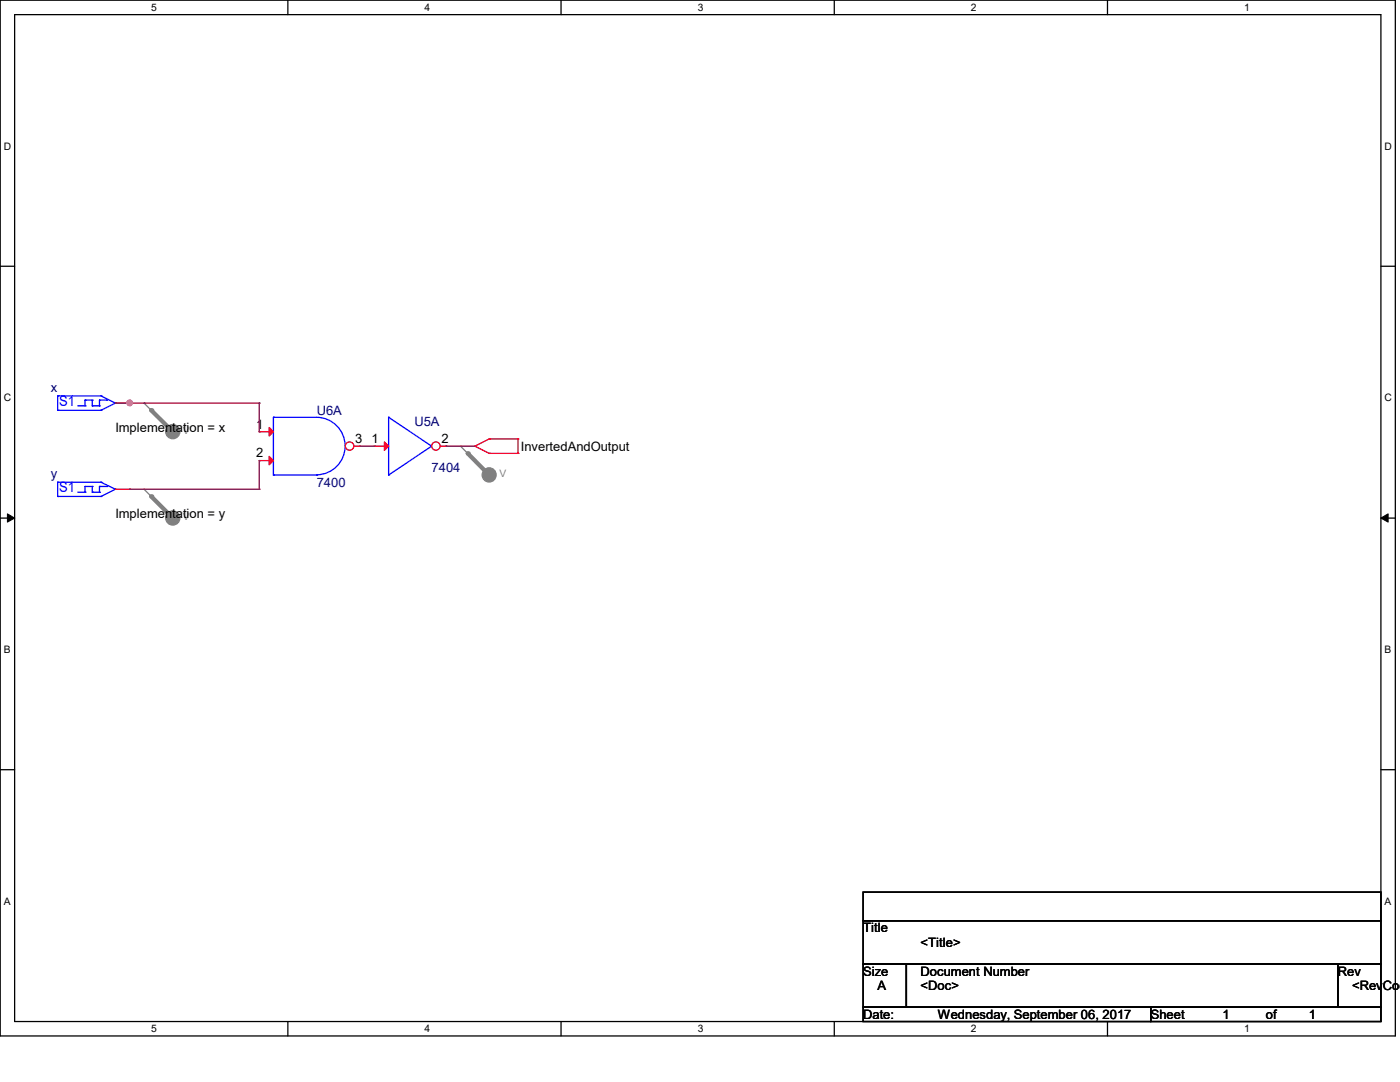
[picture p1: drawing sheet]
<svg xmlns="http://www.w3.org/2000/svg" width="279mm" height="216mm" viewBox="0 0 279 216" stroke-linecap="round" stroke-linejoin="round" font-family="sans-serif">
<path d="M0 0h278.5v206.7h-278.5zM2.9 2.9h272.7v200.9h-272.7z" fill="none" stroke="#000" stroke-width=".25"/>
<g fill="#fff">
<path d="M30.2 .3h1.1v2.3h-1.1z"/>
<path d="M30.2 204.1h1.1v2.3h-1.1z"/>
</g>
<path d="M57.4 0v2.9M57.4 203.8v2.9" fill="none" stroke="#000" stroke-width=".25"/>
<g fill="#fff">
<path d="M84.7 .3h1.1v2.3h-1.1z"/>
<path d="M84.7 204.1h1.1v2.3h-1.1z"/>
</g>
<path d="M112 0v2.9M112 203.8v2.9" fill="none" stroke="#000" stroke-width=".25"/>
<g fill="#fff">
<path d="M139.2 .3h1.1v2.3h-1.1z"/>
<path d="M139.2 204.1h1.1v2.3h-1.1z"/>
</g>
<path d="M166.5 0v2.9M166.5 203.8v2.9" fill="none" stroke="#000" stroke-width=".25"/>
<g fill="#fff">
<path d="M193.8 .3h1.1v2.3h-1.1z"/>
<path d="M193.8 204.1h1.1v2.3h-1.1z"/>
</g>
<path d="M221 0v2.9M221 203.8v2.9" fill="none" stroke="#000" stroke-width=".25"/>
<g fill="#fff">
<path d="M248.3 .3h1.1v2.3h-1.1z"/>
<path d="M248.3 204.1h1.1v2.3h-1.1z"/>
<path d="M.8 28h1.4v2.3h-1.4z"/>
<path d="M276.3 28h1.4v2.3h-1.4z"/>
<path d="M.8 78.2h1.4v2.3h-1.4z"/>
<path d="M276.3 78.2h1.4v2.3h-1.4z"/>
</g>
<path d="M0 53.1h2.9M275.6 53.1h2.9" fill="none" stroke="#000" stroke-width=".25"/>
<g fill="#fff">
<path d="M.8 128.5h1.3v2.2h-1.3z"/>
<path d="M276.3 128.5h1.3v2.2h-1.3z"/>
</g>
<path d="M0 103.4h2.9M275.6 103.4h2.9" fill="none" stroke="#000" stroke-width=".25"/>
<path d="M1.5 102.5l1.4 .9-1.4 .8zM275.6 103.4l1.4-.9v1.7z" fill="#000" stroke="#000" stroke-width=".2"/>
<g fill="#fff">
<path d="M.8 178.7h1.3v2.2h-1.3z"/>
<path d="M276.3 178.7h1.3v2.2h-1.3z"/>
</g>
<path d="M0 153.6h2.9M275.6 153.6h2.9M172.3 178h103.3v5.7h-103.3zM172.3 183.7h103.3v8.7h-103.3zM172.3 192.4h8.6v8.6h-8.6zM180.9 192.4h86.1v8.6h-86.1zM267 192.4h8.6v8.6h-8.6zM172.3 201h57.4v2.8h-57.4zM229.7 201h45.9v2.8h-45.9z" fill="none" stroke="#000" stroke-width=".25"/>
<path d="M94.8 89h.1M94.8 89l2.8 1.5M97.6 87.6h.1M97.6 90.5h.1M97.6 87.6l-2.8 1.4M97.6 87.6h5.8M97.6 90.5h5.8M103.4 87.6h.1M103.4 90.5h.1M103.4 87.6v2.9" fill="none" stroke="#f00" stroke-width=".25"/>
<circle cx="97.6" cy="94.8" r="1.41" fill="#808080" stroke="#808080" stroke-width=".25"/>
<path d="M91.9 89h.1M91.9 89l5.7 5.8" fill="none" stroke="#808080" stroke-width=".25"/>
<path d="M93.3 90.5l4.3 4.3" fill="none" stroke="#808080" stroke-width=".85"/>
<circle cx="93.3" cy="90.5" r=".42" fill="#808080"/>
<circle cx="34.5" cy="86.1" r="1.42" fill="#808080" stroke="#808080" stroke-width=".25"/>
<path d="M28.7 80.4h.1M28.7 80.4l5.8 5.7" fill="none" stroke="#808080" stroke-width=".25"/>
<path d="M30.2 81.9l4.3 4.2" fill="none" stroke="#808080" stroke-width=".85"/>
<circle cx="30.2" cy="81.9" r=".42" fill="#808080"/>
<circle cx="34.5" cy="103.4" r="1.42" fill="#808080" stroke="#808080" stroke-width=".25"/>
<path d="M28.7 97.6h.1M28.7 97.6l5.8 5.8" fill="none" stroke="#808080" stroke-width=".25"/>
<path d="M30.2 99.1l4.3 4.3" fill="none" stroke="#808080" stroke-width=".85"/>
<circle cx="30.2" cy="99.1" r=".42" fill="#808080"/>
<path d="M54.6 94.8h.1M54.6 83.3h8.6a5.7 5.7 0 0 1 5.7 5.7 5.7 5.7 0 0 1-5.7 5.7M54.6 83.3h.1M54.6 83.3v11.5M54.6 94.8h8.6M63.2 94.8h.1" fill="none" stroke="#00f" stroke-width=".25"/>
<g fill="#f00" stroke="#f00" stroke-width=".25">
<path d="M53.7 85.3l.9 .8-.9 .9z"/>
<path d="M53.7 91.1l.9 .8-.9 .9z"/>
</g>
<path d="M51.7 86.1h.1M51.7 91.9h.1M51.7 86.1h2.9M51.7 91.9h2.9" fill="none" stroke="#f00" stroke-width=".25"/>
<circle cx="69.8" cy="89" r=".84" fill="#fff" stroke="#f00" stroke-width=".25"/>
<path d="M70.7 89h1.1M71.8 89h.1M74.7 89h.1M74.7 89h2.9" fill="none" stroke="#f00" stroke-width=".25"/>
<path d="M77.6 94.8h.1M77.6 83.3h.1M77.6 83.3v11.5M77.6 83.3l8.5 5.7M86.1 89h.1M86.1 89l-8.5 5.8" fill="none" stroke="#00f" stroke-width=".25"/>
<path d="M76.7 88.2l.9 .8-.9 .9z" fill="#f00" stroke="#f00" stroke-width=".25"/>
<circle cx="87" cy="89" r=".84" fill="#fff" stroke="#f00" stroke-width=".25"/>
<path d="M23 80.4h2.9M23 97.6h2.9M25.9 80.4h.1M25.9 97.6h.1M87.9 89h1.1M89 89h.1" fill="none" stroke="#f00" stroke-width=".25"/>
<g fill="none" stroke="#00f" stroke-width=".25">
<path d="M11.5 79h.1M11.5 79v2.9M11.5 79h8.7M17 79.8h.1M17 79.8v1.2M17 79.8h1.4M18.4 79.8h.1M18.4 79.8v1.2M19.9 79.8h.1M19.9 79.8h1.4M19.9 79.8v1.2M20.2 79h.1"/>
<path d="M20.2 79l2.8 1.4M21.3 79.8h.1M11.5 81.9h.1M11.5 99.1h.1M11.5 96.2h.1M11.5 81.9h8.7M11.5 96.2v2.9M11.5 99.1h8.7M11.5 96.2h8.7M15.5 81h1.5M15.5 98.2h1.5M17 81h.1"/>
<path d="M17 98.2h.1M17 97.1h.1M17 97.1v1.1M17 97.1h1.4M18.4 81h.1M18.4 97.1h.1M18.4 98.2h.1M18.4 81h1.5M18.4 97.1v1.1M18.4 98.2h1.5M19.9 81h.1M19.9 98.2h.1"/>
<path d="M19.9 97.1h.1M19.9 97.1v1.1M19.9 97.1h1.4M20.2 81.9h.1M20.2 96.2h.1M20.2 99.1h.1M20.2 96.2l2.8 1.4M21.3 97.1h.1M23 80.4h.1M23 97.6h.1M23 80.4l-2.8 1.5M23 97.6l-2.8 1.5"/>
</g>
<g fill="none" stroke="#800040" stroke-width=".25">
<path d="M23 80.4h28.7M25.9 80.4h.1M25.9 97.6h.1M25.9 97.6h25.8M51.7 86.1h.1M51.7 80.4h.1M51.7 97.6h.1M51.7 80.4v5.7M51.7 91.9v5.7M71.8 89h2.9M74.7 89h.1M89 89h.1"/>
<path d="M89 89h5.8"/>
</g>
<circle cx="25.9" cy="80.4" r=".55" fill="#f0f" stroke="#f0f" stroke-width=".25"/>
<g font-size="2.8" fill="#00f">
<text x="11.8" y="80.9">S1</text>
<text x="11.8" y="98.2">S1</text>
</g>
<g font-size="2.6" fill="#000080">
<text x="10.1" y="78.1">x</text>
<text x="63.2" y="82.8">U6A</text>
<text x="82.7" y="85">U5A</text>
<text x="10.1" y="95.4">y</text>
<text x="86.1" y="94.2">7404</text>
<text x="63.2" y="97.1">7400</text>
</g>
<g font-size="2.6">
<text x="23" y="86.2">Implementation = x</text>
<text x="51.1" y="85.5">1</text>
<text x="70.9" y="88.4">3</text>
<text x="74.1" y="88.4">1</text>
<text x="88.1" y="88.4">2</text>
<text x="104" y="89.9">InvertedAndOutput</text>
<text x="51.1" y="91.3">2</text>
<text x="23" y="103.4">Implementation = y</text>
<text x="172.3" y="186.1">Title</text>
<text x="183.7" y="188.9">&lt;Title&gt;</text>
<text x="172.3" y="194.7">Size</text>
<text x="175.1" y="197.6">A</text>
<text x="183.7" y="194.7">Document Number</text>
<text x="183.7" y="197.6">&lt;Doc&gt;</text>
<text x="267" y="194.7">Rev</text>
<text x="269.8" y="197.6">&lt;RevCod</text>
<text x="172.3" y="203.3">Date:</text>
<text x="187.2" y="203.3">Wednesday, September 06, 2017</text>
<text x="229.7" y="203.3">Sheet</text>
<text x="244" y="203.3">1</text>
<text x="252.6" y="203.3">of</text>
<text x="261.2" y="203.3">1</text>
</g>
<g font-size="2.1">
<text x="30.2" y="2.2">5</text>
<text x="84.7" y="2.2">4</text>
<text x="139.2" y="2.2">3</text>
<text x="193.8" y="2.2">2</text>
<text x="248.3" y="2.2">1</text>
<text x=".8" y="29.8">D</text>
<text x="276.3" y="29.8">D</text>
<text x=".8" y="80.1">C</text>
<text x="276.3" y="80.1">C</text>
<text x=".8" y="130.3">B</text>
<text x="276.3" y="130.3">B</text>
<text x=".8" y="180.5">A</text>
<text x="276.3" y="180.5">A</text>
<text x="30.2" y="206">5</text>
<text x="84.7" y="206">4</text>
<text x="139.2" y="206">3</text>
<text x="193.8" y="206">2</text>
<text x="248.3" y="206">1</text>
</g>
<g font-size="2.1" fill="#808080">
<text x="36.5" y="86.5">V</text>
<text x="99.7" y="95.2">V</text>
<text x="36.5" y="103.8">V</text>
</g>
</svg>
